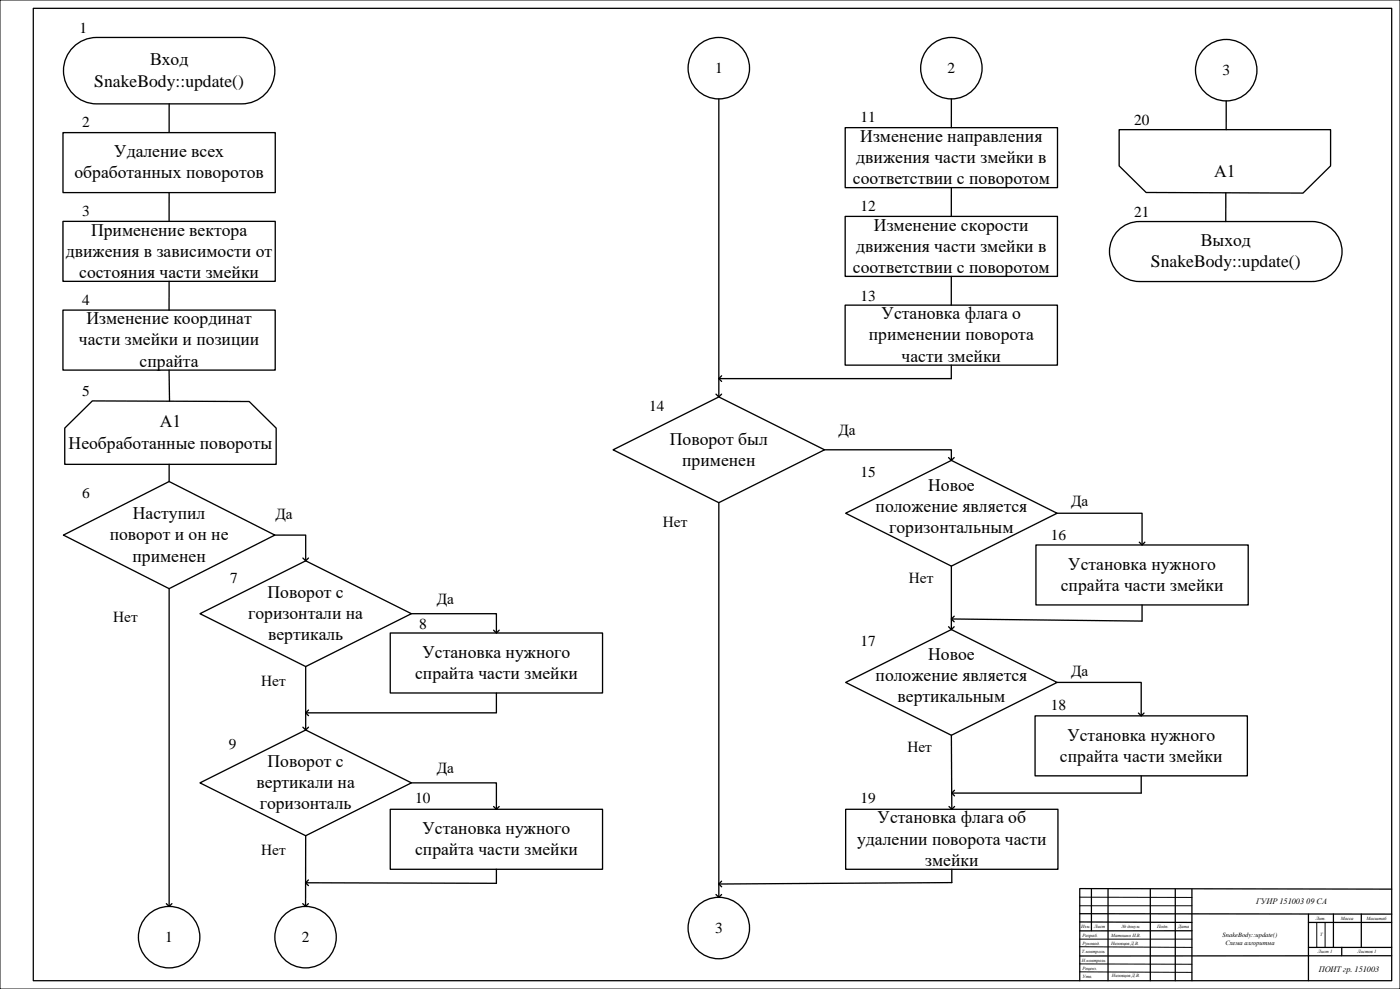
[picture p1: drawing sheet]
<svg xmlns="http://www.w3.org/2000/svg" width="841mm" height="594mm" viewBox="0 0 841 594" stroke-linecap="round" stroke-linejoin="round" font-family="sans-serif">
<path d="M0 0h841v594h-841zM649 539h67M649 544h67M791 554v15M796 554v15M649 579h67M649 569h67M649 564h67M649 584h67" fill="none" stroke="#000" stroke-width=".6"/>
<g fill="none" stroke="#000" stroke-width=".76">
<path d="M20 5h816v584h-816zM649 534v55M649 534h187M656 534v25M666 534v55M691 534v55M706 534v55M716 534v55M649 549h187M649 554h67M716 559h-67M786 549v40"/>
<path d="M786 554h50M801 549v20M818 549v20M786 569h50M806 569v5M836 574h-187"/>
</g>
<path d="M44 28a20 20 0 0 1 14-5h87a20 20 0 0 1 20 19 20 20 0 0 1-20 20h-87a20 20 0 0 1-18-12 20 20 0 0 1 4-22z" fill-rule="evenodd" fill="#fff"/>
<path d="M44 28a20 20 0 0 1 14-5h87a20 20 0 0 1 20 19 20 20 0 0 1-20 20h-87a20 20 0 0 1-18-12 20 20 0 0 1 4-22zM102 62v18" fill="none" stroke="#000" stroke-width=".79"/>
<circle cx="432" cy="41" r="18" fill="#fff"/>
<circle cx="432" cy="41" r="18" fill="none" stroke="#000" stroke-width=".79"/>
<path d="M38 80h127v36h-127z" fill-rule="evenodd" fill="#fff"/>
<path d="M38 80h127v36h-127z" fill="none" stroke="#000" stroke-width=".79"/>
<path d="M38 133h127v36h-127z" fill-rule="evenodd" fill="#fff"/>
<path d="M38 133h127v36h-127z" fill="none" stroke="#000" stroke-width=".79"/>
<path d="M38 186h127v36h-127z" fill-rule="evenodd" fill="#fff"/>
<path d="M38 186h127v36h-127z" fill="none" stroke="#000" stroke-width=".79"/>
<path d="M39 257l16-16h95l16 16v22h-127z" fill-rule="evenodd" fill="#fff"/>
<path d="M39 257l16-16h95l16 16v22h-127z" fill="none" stroke="#000" stroke-width=".79"/>
<path d="M38 321l64-32 63 32-63 33z" fill-rule="evenodd" fill="#fff"/>
<path d="M38 321l64-32 63 32-63 33z" fill="none" stroke="#000" stroke-width=".79"/>
<path d="M120 369l64-32 63 32-63 31z" fill-rule="evenodd" fill="#fff"/>
<path d="M120 369l64-32 63 32-63 31z" fill="none" stroke="#000" stroke-width=".79"/>
<path d="M234 380h128v36h-128z" fill-rule="evenodd" fill="#fff"/>
<path d="M234 380h128v36h-128z" fill="none" stroke="#000" stroke-width=".79"/>
<path d="M120 470l64-32 63 32-63 32z" fill-rule="evenodd" fill="#fff"/>
<path d="M120 470l64-32 63 32-63 32z" fill="none" stroke="#000" stroke-width=".79"/>
<path d="M234 486h128v36h-128z" fill-rule="evenodd" fill="#fff"/>
<path d="M234 486h128v36h-128z" fill="none" stroke="#000" stroke-width=".79"/>
<circle cx="102" cy="563" r="18" fill="#fff"/>
<circle cx="102" cy="563" r="18" fill="none" stroke="#000" stroke-width=".79"/>
<circle cx="184" cy="563" r="18" fill="#fff"/>
<circle cx="184" cy="563" r="18" fill="none" stroke="#000" stroke-width=".79"/>
<circle cx="572" cy="41" r="18" fill="#fff"/>
<g fill="none" stroke="#000" stroke-width=".79">
<path d="M432 59v179M430 237l2 1 1-1"/>
<circle cx="572" cy="41" r="18"/>
</g>
<path d="M508 77h127v36h-127z" fill-rule="evenodd" fill="#fff"/>
<path d="M508 77h127v36h-127z" fill="none" stroke="#000" stroke-width=".79"/>
<path d="M508 130h127v36h-127z" fill-rule="evenodd" fill="#fff"/>
<path d="M508 130h127v36h-127z" fill="none" stroke="#000" stroke-width=".79"/>
<path d="M508 183h127v36h-127z" fill-rule="evenodd" fill="#fff"/>
<path d="M508 183h127v36h-127z" fill="none" stroke="#000" stroke-width=".79"/>
<path d="M368 270l64-32 63 32-63 32z" fill-rule="evenodd" fill="#fff"/>
<path d="M368 270l64-32 63 32-63 32z" fill="none" stroke="#000" stroke-width=".79"/>
<path d="M508 308l64-31 63 31-63 32z" fill-rule="evenodd" fill="#fff"/>
<path d="M508 308l64-31 63 31-63 32z" fill="none" stroke="#000" stroke-width=".79"/>
<path d="M622 327h128v36h-128z" fill-rule="evenodd" fill="#fff"/>
<path d="M622 327h128v36h-128z" fill="none" stroke="#000" stroke-width=".79"/>
<path d="M508 410l64-32 63 32-63 32z" fill-rule="evenodd" fill="#fff"/>
<path d="M508 410l64-32 63 32-63 32z" fill="none" stroke="#000" stroke-width=".79"/>
<path d="M622 430h127v36h-127z" fill-rule="evenodd" fill="#fff"/>
<path d="M622 430h127v36h-127z" fill="none" stroke="#000" stroke-width=".79"/>
<path d="M508 486h128v36h-128z" fill-rule="evenodd" fill="#fff"/>
<g fill="none" stroke="#000" stroke-width=".79">
<path d="M572 59l-1 18M102 116v17M571 113v17M102 169v17M571 166v17M571 219v8h-139M102 222v19M433 226l-1 1 1 2M102 279v10M495 270h77v7M570 275l2 2 1-2M432 302v237"/>
<path d="M635 308h51v19M165 321h19v16M182 335l2 2 1-2M684 326l2 1 2-1M102 354v190M572 340v38M247 369h51v11M297 378l1 2 2-2M570 376l2 2 1-2M573 370l-1 2 1 1M686 363v10l-114-1M184 400v38"/>
<path d="M298 416v12M635 410h51v20M182 437l2 1 1-1M184 428h114M185 426l-1 2 1 2M684 428l2 2 1-2M572 442v44M247 470h51v16M573 475l-1 1 1 2M686 466v10h-114M297 484l1 2 2-2M508 486h128v36h-128z"/>
<path d="M573 484l-1 2-2-2M184 502v42M185 529l-1 1 1 2M298 522v9l-114-1M430 537l2 2 1-2M433 529l-1 2 1 2M572 522v8l-140 1M100 543l2 1 1-1M182 543l2 1 1-1"/>
</g>
<path d="M671 139a18 18 0 0 1 13-6h104a18 18 0 0 1 18 18 18 18 0 0 1-18 18h-104a18 18 0 0 1-16-11 18 18 0 0 1 3-19z" fill-rule="evenodd" fill="#fff"/>
<path d="M671 139a18 18 0 0 1 13-6h104a18 18 0 0 1 18 18 18 18 0 0 1-18 18h-104a18 18 0 0 1-16-11 18 18 0 0 1 3-19z" fill="none" stroke="#000" stroke-width=".79"/>
<circle cx="432" cy="557" r="18" fill="#fff"/>
<circle cx="432" cy="557" r="18" fill="none" stroke="#000" stroke-width=".79"/>
<path d="M672 78h127v22l-16 16h-95l-16-16z" fill-rule="evenodd" fill="#fff"/>
<path d="M672 78h127v22l-16 16h-95l-16-16z" fill="none" stroke="#000" stroke-width=".79"/>
<circle cx="737" cy="42" r="18" fill="#fff"/>
<g fill="none" stroke="#000" stroke-width=".79">
<path d="M737 61v17M736 116v17"/>
<circle cx="737" cy="42" r="18"/>
</g>
<g font-size="10.6">
<text x="90" y="39">Вход</text>
<text x="57" y="52">SnakeBody::update()</text>
<text x="517" y="85">Изменение направления</text>
<text x="69" y="94">Удаление всех</text>
<text x="514" y="98">движения части змейки в</text>
<text x="45" y="107">обработанных поворотов</text>
<text x="729" y="106">А1</text>
<text x="512" y="111">соответствии с поворотом</text>
<text x="55" y="141">Применение вектора</text>
<text x="525" y="138">Изменение скорости</text>
<text x="721" y="148">Выход</text>
<text x="40" y="154">движения в зависимости от</text>
<text x="514" y="151">движения части змейки в</text>
<text x="691" y="161">SnakeBody::update()</text>
<text x="48" y="167">состояния части змейки</text>
<text x="512" y="164">соответствии с поворотом</text>
<text x="530" y="192">Установка флага о</text>
<text x="52" y="195">Изменение координат</text>
<text x="47" y="207">части змейки и позиции</text>
<text x="522" y="204">применении поворота</text>
<text x="84" y="220">спрайта</text>
<text x="542" y="217">части змейки</text>
<text x="96" y="257">А1</text>
<text x="41" y="269">Необработанные повороты</text>
<text x="402" y="267">Поворот был</text>
<text x="410" y="280">применен</text>
<text x="558" y="295">Новое</text>
<text x="80" y="312">Наступил</text>
<text x="526" y="307">положение является</text>
<text x="534" y="320">горизонтальным</text>
<text x="66" y="325">поворот и он не</text>
<text x="80" y="337">применен</text>
<text x="642" y="342">Установка нужного</text>
<text x="161" y="359">Поворот с</text>
<text x="637" y="355">спрайта части змейки</text>
<text x="149" y="372">горизонтали на</text>
<text x="161" y="384">вертикаль</text>
<text x="254" y="395">Установка нужного</text>
<text x="558" y="396">Новое</text>
<text x="249" y="408">спрайта части змейки</text>
<text x="526" y="409">положение является</text>
<text x="539" y="422">вертикальным</text>
<text x="641" y="445">Установка нужного</text>
<text x="161" y="461">Поворот с</text>
<text x="637" y="458">спрайта части змейки</text>
<text x="154" y="473">вертикали на</text>
<text x="156" y="486">горизонталь</text>
<text x="527" y="495">Установка флага об</text>
<text x="254" y="501">Установка нужного</text>
<text x="515" y="507">удалении поворота части</text>
<text x="249" y="514">спрайта части змейки</text>
<text x="556" y="520">змейки</text>
</g>
<g font-size="9.2">
<text x="48" y="20">1</text>
<text x="430" y="44">1</text>
<text x="569" y="44">2</text>
<text x="734" y="45">3</text>
<text x="49" y="76">2</text>
<text x="517" y="73">11</text>
<text x="681" y="75">20</text>
<text x="49" y="130">3</text>
<text x="517" y="127">12</text>
<text x="681" y="130">21</text>
<text x="49" y="183">4</text>
<text x="517" y="181">13</text>
<text x="49" y="238">5</text>
<text x="390" y="247">14</text>
<text x="504" y="261">Да</text>
<text x="517" y="287">15</text>
<text x="49" y="299">6</text>
<text x="643" y="304">Да</text>
<text x="165" y="312">Да</text>
<text x="398" y="316">Нет</text>
<text x="631" y="325">16</text>
<text x="138" y="350">7</text>
<text x="546" y="350">Нет</text>
<text x="262" y="363">Да</text>
<text x="68" y="374">Нет</text>
<text x="252" y="378">8</text>
<text x="517" y="388">17</text>
<text x="643" y="406">Да</text>
<text x="157" y="412">Нет</text>
<text x="631" y="426">18</text>
<text x="137" y="450">9</text>
<text x="545" y="452">Нет</text>
<text x="262" y="464">Да</text>
<text x="249" y="482">10</text>
<text x="517" y="482">19</text>
<text x="157" y="513">Нет</text>
<text x="430" y="560">3</text>
<text x="99" y="566">1</text>
<text x="181" y="566">2</text>
</g>
<g font-size="5">
<text x="755" y="543">ГУИР 151003 09 СА</text>
<text x="792" y="584">ПОИТ гр. 151003</text>
</g>
<g font-size="3.9">
<text x="734" y="563">SnakeBody::update()</text>
<text x="736" y="567">Схема алгоритма</text>
</g>
<g font-size="2.8">
<text x="649" y="557">Изм.</text>
<text x="657" y="557">Лист</text>
<text x="674" y="557">№ докум.</text>
<text x="695" y="557">Подп.</text>
<text x="708" y="557">Дата</text>
<text x="790" y="552">Лит.</text>
<text x="805" y="552">Масса</text>
<text x="821" y="552">Масштаб</text>
<text x="650" y="563">Разраб.</text>
<text x="667" y="563">Матошко И.В.</text>
<text x="793" y="562">Т</text>
<text x="650" y="567">Руковод.</text>
<text x="667" y="568">Низовцов Д.В.</text>
<text x="650" y="572">Т.контроль</text>
<text x="792" y="572">Лист 1</text>
<text x="815" y="572">Листов 1</text>
<text x="650" y="577">Н.контроль</text>
<text x="650" y="583">Реценз.</text>
<text x="650" y="587">Утв.</text>
<text x="668" y="587">Низовцов Д.В.</text>
</g>
</svg>
